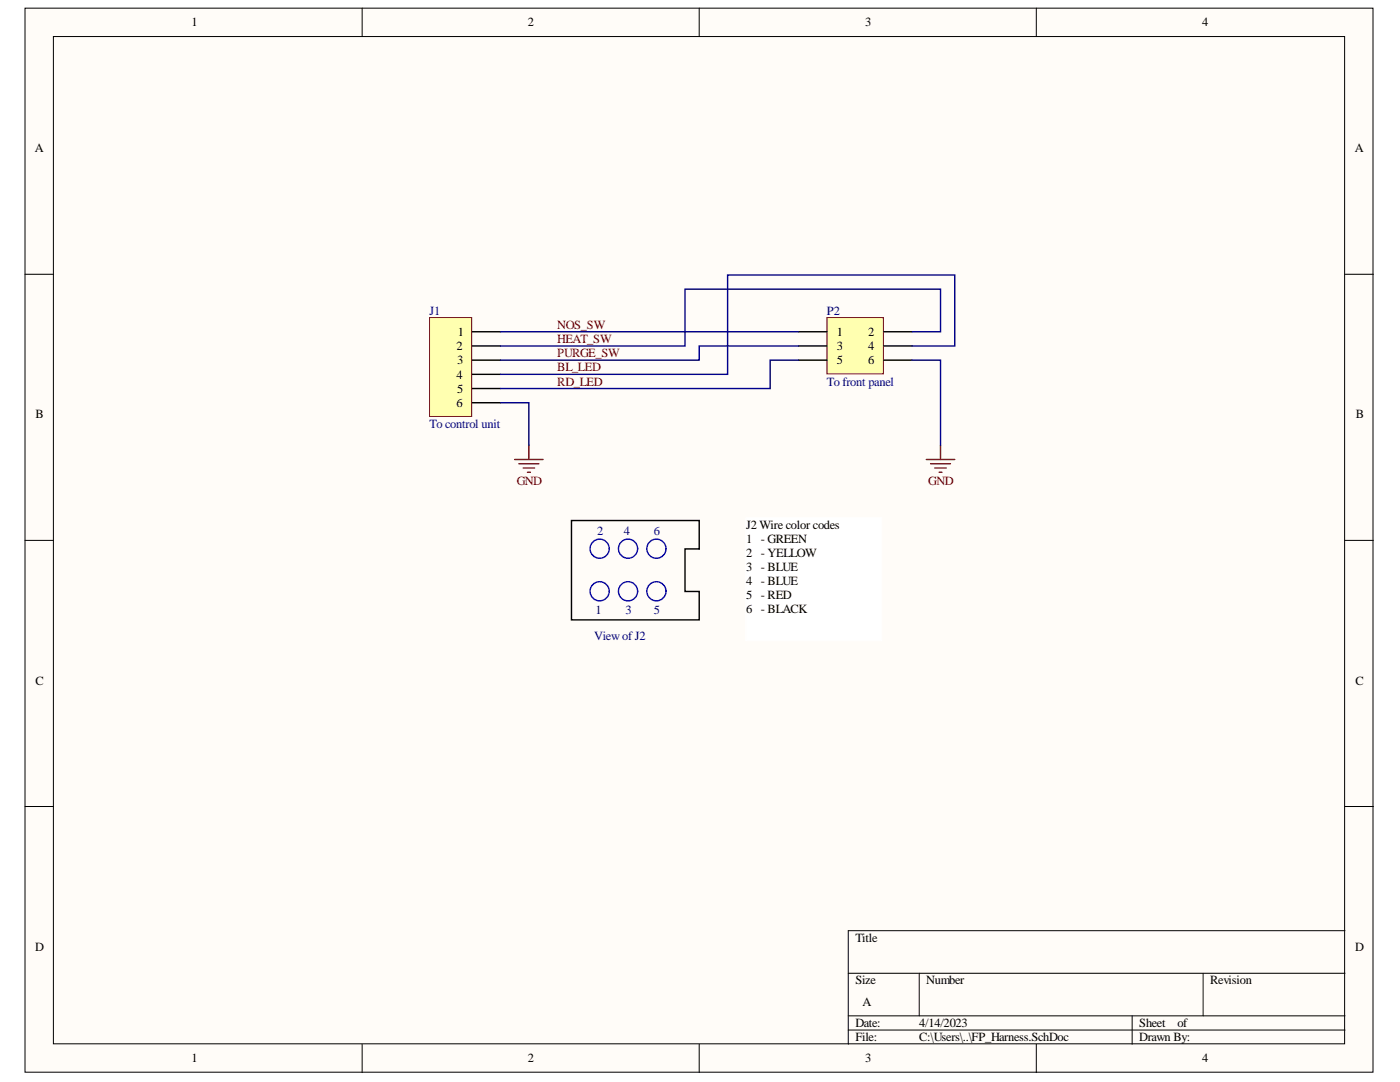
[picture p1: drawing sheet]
<svg xmlns="http://www.w3.org/2000/svg" width="279mm" height="216mm" viewBox="0 0 279 216" stroke-linecap="round" stroke-linejoin="round" font-family="sans-serif">
<g fill="#fffcf8" stroke="#000" stroke-width=".2">
<path d="M5 1.6h269v212.3h-269z"/>
<path d="M10.7 7.3h257.6v201h-257.6z"/>
</g>
<g fill="none" stroke="#000" stroke-width=".2">
<path d="M72.3 1.6v5.7M139.5 1.6v5.7M206.8 1.6v5.7M5 54.7h5.7M268.4 54.7h5.7M5 107.8h5.7M268.4 107.8h5.7M5 160.9h5.7M268.4 160.9h5.7M169.3 194.2h99.1M183.5 194.2v8.5M240.1 194.2v8.5"/>
<path d="M268.4 185.7h-99.1v22.7M72.3 208.4v5.6M139.5 208.4v5.6M169.3 202.7h99.1M169.3 205.5h99.1M206.8 208.4v5.6M225.9 202.7v5.7"/>
</g>
<path d="M85.7 63.4h8.4v19.7h-8.4z" fill="#ffffb0" stroke="#800000" stroke-width=".2"/>
<path d="M94.2 66.2h5.7M94.2 69h5.7M94.2 71.9h5.7M94.2 74.7h5.7M94.2 77.5h5.7M94.2 80.4h5.7" fill="none" stroke="#000" stroke-width=".28"/>
<path d="M102.7 91.7h5.7M103.6 92.5h3.9M104.4 93.4h2.3M105.3 94.2h.5M105.6 88.9v2.8" fill="none" stroke="#800000" stroke-width=".28"/>
<path d="M165 63.4h11.3v11.2h-11.3z" fill="#ffffb0" stroke="#800000" stroke-width=".2"/>
<path d="M159.4 66.2h5.6M159.4 69h5.6M159.4 71.9h5.6M176.4 66.2h5.6M176.4 69h5.6M176.4 71.9h5.6M114 103.9h25.5v5.6h-2.8v8.5h2.8v5.7h-25.5z" fill="none" stroke="#000" stroke-width=".28"/>
<path d="M99.9 66.2h59.5M159.4 69h-19.9v2.9h-39.6M159.4 71.9h-5.7v5.6h-53.8M182 66.2h5.7v-8.5h-51v11.3h-36.8M182 69h8.5v-14.1h-45.3v19.8h-45.3M182 71.9h5.7v17M99.9 80.4h5.7v8.5" fill="none" stroke="#000080" stroke-width=".28"/>
<path d="M184.9 91.7h5.6M185.7 92.5h4M186.6 93.4h2.2M187.4 94.2h.6M187.7 88.9v2.8" fill="none" stroke="#800000" stroke-width=".28"/>
<g fill="none" stroke="#00f" stroke-width=".28">
<circle cx="119.7" cy="109.5" r="1.91"/>
<circle cx="119.7" cy="118" r="1.91"/>
<circle cx="125.3" cy="109.5" r="1.91"/>
<circle cx="125.3" cy="118" r="1.91"/>
<circle cx="131" cy="109.5" r="1.91"/>
<circle cx="131" cy="118" r="1.91"/>
</g>
<path d="M148.9 103.3h27.1v24.6h-27.1z" fill="#fff" stroke="#fff" stroke-width=".2"/>
<g font-size="2.5">
<text x="38.2" y="5.3">1</text>
<text x="105.4" y="5.3">2</text>
<text x="172.7" y="5.3">3</text>
<text x="239.9" y="5.3">4</text>
<text x="7" y="30.4">A</text>
<text x="270.4" y="30.4">A</text>
<text x="91.1" y="69.9">2</text>
<text x="91.4" y="67">1</text>
<text x="167" y="67">1</text>
<text x="167" y="69.9">3</text>
<text x="173.3" y="67">2</text>
<text x="173.3" y="69.9">4</text>
<text x="91.1" y="75.5">4</text>
<text x="91.2" y="72.7">3</text>
<text x="167" y="72.7">5</text>
<text x="173.3" y="72.7">6</text>
<text x="7.1" y="83.5">B</text>
<text x="91.1" y="81.2">6</text>
<text x="91.2" y="78.4">5</text>
<text x="270.6" y="83.5">B</text>
<text x="148.9" y="105.5">J2 Wire color codes</text>
<text x="148.9" y="108.3">1 - GREEN</text>
<text x="148.9" y="111.1">2 - YELLOW</text>
<text x="148.9" y="113.9">3 - BLUE</text>
<text x="148.9" y="116.7">4 - BLUE</text>
<text x="148.9" y="119.5">5 - RED</text>
<text x="148.9" y="122.3">6 - BLACK</text>
<text x="7.1" y="136.6">C</text>
<text x="270.5" y="136.6">C</text>
<text x="7" y="189.7">D</text>
<text x="170.7" y="187.9">Title</text>
<text x="270.5" y="189.7">D</text>
<text x="170.7" y="196.4">Size</text>
<text x="184.9" y="196.4">Number</text>
<text x="241.5" y="196.4">Revision</text>
<text x="172.1" y="200.7">A</text>
<text x="170.7" y="204.9">Date:</text>
<text x="170.7" y="207.8">File:</text>
<text x="183.5" y="204.9">4/14/2023</text>
<text x="183.5" y="207.8">C:\Users\..\FP_Harness.SchDoc</text>
<text x="227.4" y="204.9">Sheet</text>
<text x="227.4" y="207.8">Drawn By:</text>
<text x="235" y="204.9">of</text>
<text x="38.2" y="212">1</text>
<text x="105.4" y="212">2</text>
<text x="172.7" y="212">3</text>
<text x="239.9" y="212">4</text>
</g>
<g font-size="2.5" fill="#000080">
<text x="85.7" y="62.8">J1</text>
<text x="165" y="62.8">P2</text>
<text x="165" y="76.9">To front panel</text>
<text x="85.7" y="85.4">To control unit</text>
<text x="119.1" y="106.7">2</text>
<text x="124.5" y="106.7">4</text>
<text x="130.5" y="106.7">6</text>
<text x="118.9" y="122.5">1</text>
<text x="124.8" y="122.5">3</text>
<text x="130.5" y="122.5">5</text>
<text x="118.6" y="127.6">ViewofJ2</text>
</g>
<g font-size="2.5" fill="#800000">
<text x="111.2" y="65.6">NOS_SW</text>
<text x="111.2" y="68.4">HEAT_SW</text>
<text x="111.2" y="71.3">PURGE_SW</text>
<text x="111.2" y="76.9">RD_LED</text>
<text x="111.2" y="74.1">BL_LED</text>
<text x="103.1" y="96.7">GND</text>
<text x="185.3" y="96.7">GND</text>
</g>
</svg>
